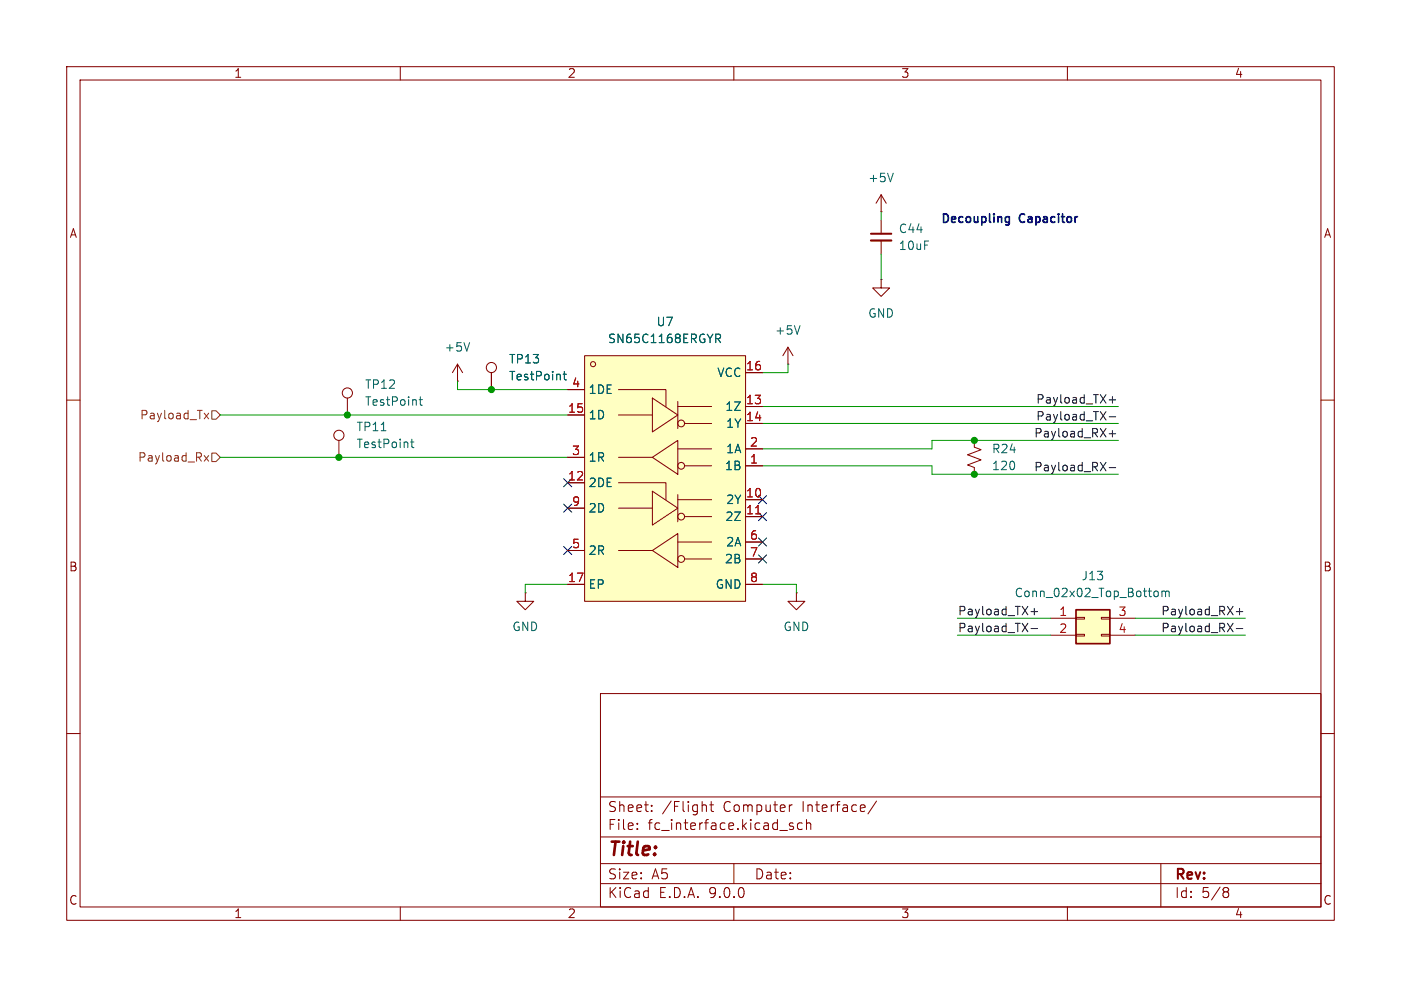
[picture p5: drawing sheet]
<svg xmlns="http://www.w3.org/2000/svg" width="210mm" height="148mm" viewBox="0 0 210 148" stroke-linecap="round" stroke-linejoin="round" font-family="sans-serif">
<g fill="none" stroke="#840000" stroke-width=".15">
<path d="M10 10h190v128h-190zM12 12h186v124h-186zM60 10v2M110 10v2M160 10v2M132.1 31.8h.1M132.1 29.2v2.6M132.1 33v2.1M132.1 36.1v2M132.1 29.2l-.8 1.3M132.1 29.2l.7 1.3M68.6 57.2h.1"/>
<path d="M68.6 54.6l-.8 1.3M68.6 54.6l.7 1.3M68.6 54.6v2.6M73.7 55.9v2.5M118.1 54.6h.1M118.1 52.1l-.8 1.2M118.1 52.1l.8 1.2M118.1 52.1v2.5M132.1 41.9v1.3h1.2l-1.2 1.3-1.3-1.3h1.3M132.1 41.9h.1M10 60h2M50.8 66v2.6"/>
<path d="M198 60h2M78.7 88.9v1.3h-1.2l1.2 1.2 1.3-1.2h-1.3M78.7 88.9h.1M10 110h2M90 104h108v32h-108zM90 119.5h108M198 110h2M60 136v2M90 132.5h108M90 129.5h108M90 125.5h108M95.5 124.2v.2"/>
<path d="M95.5 123.5v.1M97.7 121.5v.2M97.7 120.8v.1M105.5 120.7h.2l.2 .2v.8M106.4 120.7h.6M106.6 120.2v1.3l.1 .1 .3 .1M110 136v2M110 129.5v3M118.3 123.7l.1 .1 .5 .2 .1 .1-.3 .3-.4-.1M118.7 120.7l-.2 .1-.2 .2M118.9 123.5l-.4-.1-.2 .2M120.3 123.5l-.5-.1-.3 .3v.4l.2 .2h.6"/>
<path d="M120.9 123.5a.37 .37 0 0 1 .6 .1v.8M120.9 122.9v1.5M131.4 120.1l-1.3 1.9M160 136v2M174 129.5v6.5M183.6 133.1l.4 .1 .2 .2-.1 .2-.2 .1M183.6 133.7h.3M183.9 133.7l.2 .2 .1 .4-.2 .2-.4 .1"/>
<circle cx="73.7" cy="55.1" r=".76"/>
<circle cx="50.8" cy="65.3" r=".76"/>
</g>
<path d="M130.6 35.1h3" fill="none" stroke="#840000" stroke-width=".3"/>
<path d="M130.6 36.1h3" fill="none" stroke="#840000" stroke-width=".33"/>
<path d="M133.9 26l-.4 1.2M70.4 51.4l-.4 1.2M84.4 56.1h.5M84.6 55.7v1.1l.3 .2M119.9 48.8l-.4 1.3M57.1 64.6h.8M61.6 66.3h.4M61.7 65.9v1l.3 .2" fill="none" stroke="#006464" stroke-width=".15"/>
<path d="M161.3 91.4h5.1v5.1h-5.1z" fill="#ffffc2"/>
<path d="M161.3 91.4h5.1v5.1h-5.1z" fill="none" stroke="#840000" stroke-width=".25"/>
<path d="M146 66v1.1l1.1 .3-2.1 .8 2.1 .8-2.1 .7 1 .4v1M157.5 92.7h3.8M157.5 95.3h3.8M161.3 92.6h1.3v.2h-1.3zM161.3 95.1h1.3v.3h-1.3zM165.1 92.6h1.3v.2h-1.3zM165.1 95.1h1.3v.3h-1.3zM166.4 92.7h3.8M166.4 95.3h3.8" fill="none" stroke="#840000" stroke-width=".15"/>
<path d="M173.1 88.7l.3-.1 .2 .3v.5l-.2 .1-.3-.1M174.2 88.8l.3-.2 .2 .2M174.2 88.6v.9M174.7 88.8l.2-.2 .3 .1 .1 .8M174.7 88.8v.7" fill="none" stroke="#006464" stroke-width=".15"/>
<path d="M87.6 53.3h24.2v36.9h-24.2z" fill="#ffffc2"/>
<g fill="none" stroke="#840000" stroke-width=".15">
<path d="M52.1 59.7v2.5M73.7 55.9v2.5M85.1 58.4h2.5M87.6 53.3h24.2v36.9h-24.2zM92.7 58.4h7.1v2.6M97.8 59.7l3.8 2.5-3.8 2.6zM111.8 55.9h2.5M85.1 62.2h2.5M85.1 68.6h2.5M85.1 76.2h2.5M85.1 72.4h2.5M92.7 72.4h7.1v2.5"/>
<path d="M92.7 62.2h5.1M92.7 68.6h5.1M92.7 76.2h5.1M97.8 73.7l3.8 2.5-3.8 2.5zM97.8 68.6l3.8-2.6v5.1zM101.6 60.2v4.1M101.6 74.2v4M101.6 61h5.1M101.6 67.3h5.1M101.6 74.9h5.1M102.6 63.5h4.1M102.6 69.9h4.1"/>
<path d="M102.6 77.5h4.1M111.8 61h2.5M111.8 67.3h2.5M111.8 74.9h2.5M111.8 63.5h2.5M111.8 69.9h2.5M111.8 77.5h2.5M85.1 82.6h2.5M85.1 87.6h2.5M92.7 82.6h5.1M97.8 82.6l3.8-2.6v5.1zM101.6 81.3h5.1"/>
<path d="M102.6 83.8h4.1M111.8 81.3h2.5M111.8 83.8h2.5M111.8 87.6h2.5M119.4 88.9v1.3h1.2l-1.2 1.2-1.3-1.2h1.3M119.4 88.9h.1"/>
<circle cx="52.1" cy="58.9" r=".76"/>
<circle cx="88.9" cy="54.6" r=".38"/>
<circle cx="102.1" cy="63.5" r=".51"/>
<circle cx="102.1" cy="77.5" r=".51"/>
<circle cx="102.1" cy="69.9" r=".51"/>
<circle cx="102.1" cy="83.8" r=".51"/>
</g>
<path d="M113.3 77.1h.7" fill="none" stroke="#a90000" stroke-width=".15"/>
<path d="M62.8 59.9h.5M63 59.5v1.1l.3 .2M84.4 56.1h.5M84.6 55.7v1.1l.3 .2M107.3 50.1h.5l.2 .3-.1 .3-.6 .1M107.6 50.8l.4 .6" fill="none" stroke="#006464" stroke-width=".15"/>
<path d="M30.6 68.3l.7 .9M30.6 62l.7 .8M31.3 68.3l-.7 .9M31.3 62l-.7 .8M31.7 67.9h.7l.6 .7-.6 .6h-.7zM31.7 61.6h.7l.6 .6-.6 .7h-.7z" fill="none" stroke="#725600" stroke-width=".15"/>
<path d="M166.3 60h.9M166.8 59.5v.9M166.3 70.1h.9M166.3 65h.9M166.3 62.5h.9M166.8 64.6v.9M154.6 94.3h.9M154.6 91.7h.9M155 91.2v1M185.3 94.3h1M185.3 91.7h1M185.8 91.2v1" fill="none" stroke="#0f0f0f" stroke-width=".15"/>
<g fill="none" stroke="#009600" stroke-width=".15">
<path d="M132.1 31.8v1.2M132.1 38.1v3.8M68.6 57.2v1.2h16.5M118.1 54.6v1.3h-3.8M33 62.2h52.1M33 68.6h52.1M114.3 63.5h53.3M114.3 69.9h25.4v1.2h27.9M114.3 61h53.3M167.6 66h-27.9v1.3h-25.4M85.1 87.6h-6.4v1.3M114.3 87.6h5.1v1.3"/>
<path d="M143.5 95.3h14M143.5 92.7h14M170.2 95.3h16.5M170.2 92.7h16.5"/>
</g>
<g fill="none" stroke="#000084" stroke-width=".15">
<path d="M84.5 75.6l1.2 1.2M84.5 71.8l1.2 1.2M85.7 75.6l-1.2 1.2M85.7 71.8l-1.2 1.2M113.7 76.9l1.2 1.2M113.7 74.3l1.2 1.2M114.9 76.9l-1.2 1.2M114.9 74.3l-1.2 1.2M84.5 81.9l1.2 1.3M85.7 81.9l-1.2 1.3M113.7 80.7l1.2 1.2M113.7 83.2l1.2 1.2"/>
<path d="M114.9 80.7l-1.2 1.2M114.9 83.2l-1.2 1.2"/>
</g>
<path d="M150.9 32.5l.4 .1M151.3 32.5v1l-.1 .2-.3 .1M151.3 33.3h-.4" fill="none" stroke="#0000c2" stroke-width=".25"/>
<g fill="#009600" stroke="#009600" stroke-width=".15">
<circle cx="73.7" cy="58.4" r=".46"/>
<circle cx="50.8" cy="68.6" r=".46"/>
<circle cx="52.1" cy="62.2" r=".46"/>
<circle cx="146" cy="66" r=".46"/>
<circle cx="146" cy="71.1" r=".46"/>
</g>
<text font-size="2.8" fill="#840000" x="91" y="128.9">Title:</text>
<g font-size="2.1" fill="#840000">
<text x="91" y="124.7">File:</text>
<text x="91" y="122">Sheet:</text>
<text x="97.1" y="124.7">fc_interface.kicad_sch</text>
<text x="99.2" y="122">/Flight</text>
<text x="108.5" y="122">Computer</text>
<text x="120.4" y="122">Interface/</text>
<text x="91" y="134.9">KiCad</text>
<text x="91" y="132.1">Size:</text>
<text x="97.7" y="132.1">A5</text>
<text x="98.7" y="134.9">E.D.A.</text>
<text x="106.3" y="134.9">9.0.0</text>
<text x="113" y="132.1">Date:</text>
<text x="176" y="132.3">Rev:</text>
<text x="176" y="134.9">Id:</text>
<text x="180.1" y="134.9">5/8</text>
</g>
<g font-size="1.8" fill="#840000">
<text x="35" y="11.9">1</text>
<text x="85" y="11.9">2</text>
<text x="135" y="11.9">3</text>
<text x="185" y="11.9">4</text>
<text x="10.3" y="35.9">A</text>
<text x="198.4" y="35.9">A</text>
<text x="10.3" y="85.9">B</text>
<text x="198.3" y="85.9">B</text>
<text x="10.3" y="135.9">C</text>
<text x="35" y="137.9">1</text>
<text x="85" y="137.9">2</text>
<text x="135" y="137.9">3</text>
<text x="185" y="137.9">4</text>
<text x="198.3" y="135.9">C</text>
</g>
<g font-size="1.8" fill="#006464">
<text x="130" y="27.5">+5V</text>
<text x="134.6" y="35.2">C44</text>
<text x="134.6" y="37.7">10uF</text>
<text x="130" y="47.9">GND</text>
<text x="66.5" y="52.9">+5V</text>
<text x="91" y="51.7">SN65C1168ERGYR</text>
<text x="98.3" y="49.1">U7</text>
<text x="116.1" y="50.4">+5V</text>
<text x="54.6" y="58.5">TP12</text>
<text x="76.2" y="57.3">TestPoint</text>
<text x="76.2" y="54.7">TP13</text>
<text x="88.1" y="59.3">1DE</text>
<text x="107.4" y="56.7">VCC</text>
<text x="53.3" y="64.9">TP11</text>
<text x="54.6" y="61.1">TestPoint</text>
<text x="88.1" y="63.1">1D</text>
<text x="108.6" y="61.8">1Z</text>
<text x="108.8" y="64.4">1Y</text>
<text x="53.3" y="67.4">TestPoint</text>
<text x="88.1" y="69.4">1R</text>
<text x="108.6" y="70.7">1B</text>
<text x="108.8" y="68.2">1A</text>
<text x="148.6" y="70.7">120</text>
<text x="148.6" y="68.2">R24</text>
<text x="88.1" y="73.3">2DE</text>
<text x="88.1" y="77.1">2D</text>
<text x="108.8" y="75.8">2Y</text>
<text x="88.1" y="83.4">2R</text>
<text x="108.6" y="78.3">2Z</text>
<text x="108.8" y="82.1">2A</text>
<text x="88.1" y="88.5">EP</text>
<text x="107.2" y="88.5">GND</text>
<text x="108.6" y="84.7">2B</text>
<text x="152" y="89.8">Conn_02x02_Top_Bottom</text>
<text x="162" y="87.2">J13</text>
<text x="76.7" y="94.8">GND</text>
<text x="117.3" y="94.8">GND</text>
</g>
<g font-size="1.8" fill="#0000c2">
<text x="140.9" y="33.8">Decoupling</text>
<text x="152.8" y="33.8">Capacitor</text>
</g>
<g font-size="1.8" fill="#a90000">
<text x="85.7" y="58.2">4</text>
<text x="111.7" y="55.6">16</text>
<text x="85" y="62">15</text>
<text x="111.7" y="60.7">13</text>
<text x="111.7" y="63.2">14</text>
<text x="85.7" y="68.3">3</text>
<text x="112.3" y="67.1">2</text>
<text x="112.3" y="69.6">1</text>
<text x="85" y="72.1">12</text>
<text x="85.7" y="75.9">9</text>
<text x="111.7" y="74.7">10</text>
<text x="111.7" y="77.2">11</text>
<text x="85.7" y="82.3">5</text>
<text x="112.3" y="81">6</text>
<text x="112.3" y="83.6">7</text>
<text x="85" y="87.4">17</text>
<text x="112.3" y="87.4">8</text>
<text x="158.7" y="92.5">1</text>
<text x="158.7" y="95">2</text>
<text x="167.6" y="92.5">3</text>
<text x="167.6" y="95">4</text>
</g>
<g font-size="1.8" fill="#725600">
<text x="20.9" y="63.1">Payload_Tx</text>
<text x="20.6" y="69.4">Payload_Rx</text>
</g>
<g font-size="1.8" fill="#0f0f0f">
<text x="154.9" y="65.7">Payload_RX+</text>
<text x="155.2" y="63.2">Payload_TX-</text>
<text x="155.2" y="60.6">Payload_TX+</text>
<text x="154.9" y="70.8">Payload_RX-</text>
<text x="143.5" y="94.9">Payload_TX-</text>
<text x="143.5" y="92.4">Payload_TX+</text>
<text x="174" y="94.9">Payload_RX-</text>
<text x="174" y="92.4">Payload_RX+</text>
</g>
</svg>
